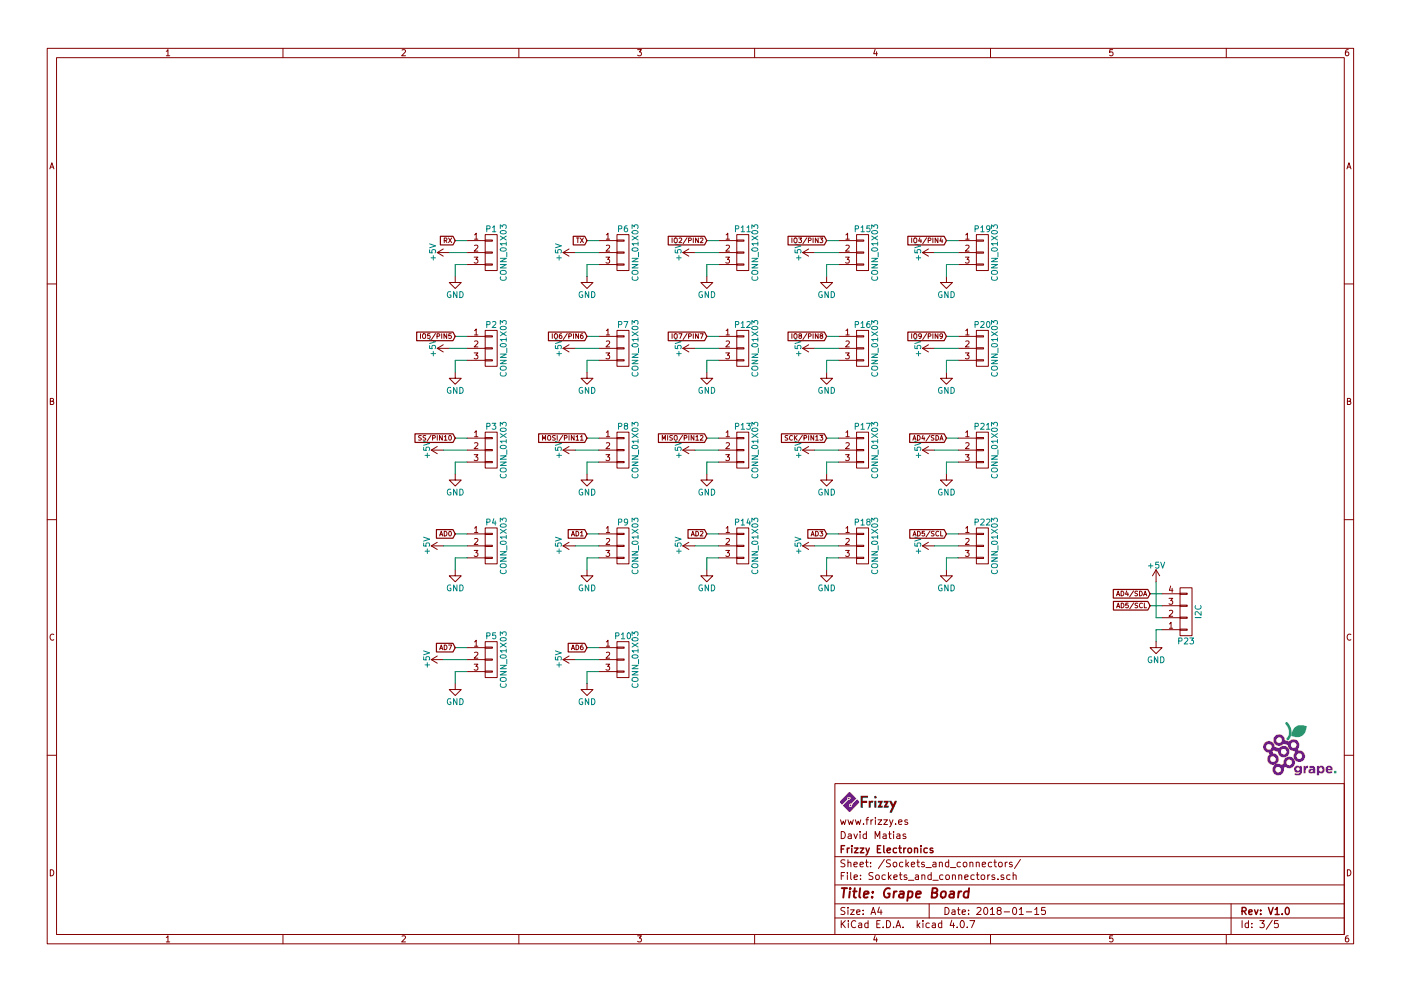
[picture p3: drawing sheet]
EESchema Schematic File Version 2
LIBS:74xgxx
LIBS:74xx
LIBS:5050_ws2811
LIBS:a4988-module
LIBS:ac-dc
LIBS:acs712
LIBS:actel
LIBS:adafruit
LIBS:adc-dac
LIBS:adxl345
LIBS:allegro
LIBS:Altera
LIBS:AMS1117
LIBS:analog_devices
LIBS:analog_switches
LIBS:ant
LIBS:at24c64
LIBS:atmel
LIBS:audio
LIBS:battery_management
LIBS:Battery_Management
LIBS:bbd
LIBS:bc56-12EWA
LIBS:bosch
LIBS:Bosch
LIBS:brooktre
LIBS:CH340G_D-SUN-V3.0-cache
LIBS:cmos4000
LIBS:cmos_ieee
LIBS:conn
LIBS:Connector
LIBS:contrib
LIBS:cp2103
LIBS:CP2102
LIBS:cypress
LIBS:dc-dc
LIBS:Decawave
LIBS:device
LIBS:dht11
LIBS:digital-audio
LIBS:diode
LIBS:Diode
LIBS:display
LIBS:Display
LIBS:driver_gate
LIBS:dsp
LIBS:DSP_Microchip_DSPIC33
LIBS:elec-unifil
LIBS:er-oled-ssd1306
LIBS:ESD_Protection
LIBS:esp8266ex
LIBS:esp8266-module
LIBS:ESP8266
LIBS:Espressif
LIBS:fe
LIBS:FPGA_Actel
LIBS:frizzy_ICs
LIBS:ft232rq
LIBS:ftdi
LIBS:Gajda_opto
LIBS:GeekAmmo
LIBS:gennum
LIBS:graphic
LIBS:Graphic
LIBS:GS6300
LIBS:gy-a4988_module
LIBS:hc11
LIBS:hc541
LIBS:hc-05
LIBS:HC164
LIBS:hlk-rm04
LIBS:infineon
LIBS:intel
LIBS:interface
LIBS:intersil
LIBS:ir
LIBS:irf7907
LIBS:isp_6p
LIBS:l298n
LIBS:L9110
LIBS:LargeKickstarter
LIBS:Lattice
LIBS:LED
LIBS:LEM
LIBS:LilyPad-Wearables
LIBS:linear
LIBS:LM2575
LIBS:Logic_74xgxx
LIBS:Logic_74xx
LIBS:Logic_CMOS_4000
LIBS:Logic_CMOS_IEEE
LIBS:logic_programmable
LIBS:Logic_TTL_IEEE
LIBS:logo
LIBS:logo-azura-wrench
LIBS:lt1129cst
LIBS:M25P05
LIBS:max
LIBS:max1538
LIBS:maxim
LIBS:mcp1640
LIBS:mcp1640b
LIBS:mcp73831
LIBS:MCP3208
LIBS:MCU_Microchip_PIC10
LIBS:MCU_Microchip_PIC12
LIBS:MCU_Microchip_PIC16
LIBS:MCU_Microchip_PIC18
LIBS:MCU_Microchip_PIC24
LIBS:MCU_Microchip_PIC32
LIBS:MCU_NXP_Kinetis
LIBS:MCU_NXP_LPC
LIBS:MCU_NXP_S08
LIBS:MCU_Parallax
LIBS:MCU_ST_STM8
LIBS:MCU_ST_STM32
LIBS:MCU_Texas_MSP430
LIBS:mechanical
LIBS:Mechanical
LIBS:memory
LIBS:microchip
LIBS:microchip_dspic33dsc
LIBS:microchip_pic10mcu
LIBS:microchip_pic12mcu
LIBS:microchip_pic16mcu
LIBS:microchip_pic18mcu
LIBS:microchip_pic32mcu
LIBS:microcontrollers
LIBS:miniusb
LIBS:modules
LIBS:Motor
LIBS:motor_drivers
LIBS:motorola
LIBS:motors
LIBS:mp2109dq
LIBS:MP2307DN
LIBS:mpu9250
LIBS:msp430
LIBS:na10-psu
LIBS:nordicsemi
LIBS:nrf24l01
LIBS:nxp
LIBS:nxp_armmcu
LIBS:OF5032
LIBS:onsemi
LIBS:opto
LIBS:Oscillators
LIBS:philips
LIBS:pl2303
LIBS:pogopin
LIBS:power
LIBS:powerint
LIBS:powerjack
LIBS:Power_Management
LIBS:pspice
LIBS:pt4115
LIBS:references
LIBS:regul
LIBS:Relay
LIBS:relays
LIBS:RF_Bluetooth
LIBS:rfcom
LIBS:RFSolutions
LIBS:RJ45-ENCODER
LIBS:rtl8196
LIBS:rv3029c2
LIBS:Sensor_Current
LIBS:Sensor_Humidity
LIBS:sensors
LIBS:silabs
LIBS:siliconi
LIBS:smd oscillator
LIBS:songle_relay
LIBS:SparkFun-Aesthetics
LIBS:SparkFun-AnalogIC
LIBS:SparkFun-Boards
LIBS:SparkFun-Capacitors
LIBS:SparkFun-Connectors
LIBS:SparkFun-DigitalIC
LIBS:SparkFun-DiscreteSemi
LIBS:SparkFun-Displays
LIBS:SparkFun-Electromechanical
LIBS:SparkFun-FreqCtrl
LIBS:SparkFun-LED
LIBS:SparkFun-Passives
LIBS:SparkFun-PowerIC
LIBS:SparkFun-Resistors
LIBS:SparkFun-Retired
LIBS:SparkFun-RF
LIBS:SparkFun-Sensors
LIBS:spiflash_16m
LIBS:st1s10
LIBS:stc12c5a60s2
LIBS:stepper_drivers
LIBS:stm8
LIBS:stm32
LIBS:STM32F100RBT6B
LIBS:stpdn
LIBS:supertex
LIBS:Switch
LIBS:switches
LIBS:tcs3200d
LIBS:tda5144
LIBS:Teensy_3_and_LC_Series_Boards_v1.1
LIBS:test
LIBS:texas
LIBS:texas-msp
LIBS:tlv70233
LIBS:tp4056
LIBS:transf
LIBS:Transformer
LIBS:Transistor
LIBS:transistors
LIBS:triac_thyristor
LIBS:ts812c
LIBS:ttl_ieee
LIBS:usb_a
LIBS:usb-a-pcb
LIBS:usb_ax2
LIBS:User-Submitted
LIBS:Valve
LIBS:valves
LIBS:video
LIBS:w25q32bv
LIBS:wiznet
LIBS:Worldsemi
LIBS:xc3s100etq144
LIBS:xc3s500evq100
LIBS:xc6slx9-tqg144
LIBS:XC9572-TQ100
LIBS:Xicor
LIBS:xilinx
LIBS:xilinx-artix7
LIBS:xilinx-kintex7
LIBS:xilinx_spartan3_virtex4_and_5
LIBS:xilinx-spartan6
LIBS:xilinx-virtex5
LIBS:xilinx-virtex6
LIBS:xilinx-virtex7
LIBS:zetex
LIBS:Zilog
LIBS:рэс-49
LIBS:тпг-1
LIBS:Grape-cache
EELAYER 25 0
EELAYER END
$Descr A4 11693 8268
encoding utf-8
Sheet 3 5
Title "Grape Board"
Date "2018-01-15"
Rev "V1.0"
Comp "Frizzy Electronics"
Comment1 "David Matias"
Comment2 "www.frizzy.es"
Comment3 ""
Comment4 ""
$EndDescr
$Comp
L CONN_01X03 P1
U 1 1
P 4100 2100
F 0 "P1" H 4100 2300 50  0000 C CNN
F 1 "CONN_01X03" V 4200 2100 50  0000 C CNN
F 2 "lib_sch:Pin_Header_Straight_1x03_Pitch2.54mm" H 4100 2100 50  0001 C CNN
F 3 "" H 4100 2100 50  0001 C CNN
	1    4100 2100
	1    0    0    -1  
$EndComp
$Comp
L CONN_01X03 P6
U 1 1
P 5200 2100
F 0 "P6" H 5200 2300 50  0000 C CNN
F 1 "CONN_01X03" V 5300 2100 50  0000 C CNN
F 2 "lib_sch:Pin_Header_Straight_1x03_Pitch2.54mm" H 5200 2100 50  0001 C CNN
F 3 "" H 5200 2100 50  0001 C CNN
	1    5200 2100
	1    0    0    -1  
$EndComp
$Comp
L CONN_01X03 P11
U 1 1
P 6200 2100
F 0 "P11" H 6200 2300 50  0000 C CNN
F 1 "CONN_01X03" V 6300 2100 50  0000 C CNN
F 2 "lib_sch:Pin_Header_Straight_1x03_Pitch2.54mm" H 6200 2100 50  0001 C CNN
F 3 "" H 6200 2100 50  0001 C CNN
	1    6200 2100
	1    0    0    -1  
$EndComp
$Comp
L CONN_01X03 P15
U 1 1
P 7200 2100
F 0 "P15" H 7200 2300 50  0000 C CNN
F 1 "CONN_01X03" V 7300 2100 50  0000 C CNN
F 2 "lib_sch:Pin_Header_Straight_1x03_Pitch2.54mm" H 7200 2100 50  0001 C CNN
F 3 "" H 7200 2100 50  0001 C CNN
	1    7200 2100
	1    0    0    -1  
$EndComp
$Comp
L CONN_01X03 P19
U 1 1
P 8200 2100
F 0 "P19" H 8200 2300 50  0000 C CNN
F 1 "CONN_01X03" V 8300 2100 50  0000 C CNN
F 2 "lib_sch:Pin_Header_Straight_1x03_Pitch2.54mm" H 8200 2100 50  0001 C CNN
F 3 "" H 8200 2100 50  0001 C CNN
	1    8200 2100
	1    0    0    -1  
$EndComp
$Comp
L CONN_01X03 P2
U 1 1
P 4100 2900
F 0 "P2" H 4100 3100 50  0000 C CNN
F 1 "CONN_01X03" V 4200 2900 50  0000 C CNN
F 2 "lib_sch:Pin_Header_Straight_1x03_Pitch2.54mm" H 4100 2900 50  0001 C CNN
F 3 "" H 4100 2900 50  0001 C CNN
	1    4100 2900
	1    0    0    -1  
$EndComp
$Comp
L CONN_01X03 P7
U 1 1
P 5200 2900
F 0 "P7" H 5200 3100 50  0000 C CNN
F 1 "CONN_01X03" V 5300 2900 50  0000 C CNN
F 2 "lib_sch:Pin_Header_Straight_1x03_Pitch2.54mm" H 5200 2900 50  0001 C CNN
F 3 "" H 5200 2900 50  0001 C CNN
	1    5200 2900
	1    0    0    -1  
$EndComp
$Comp
L CONN_01X03 P12
U 1 1
P 6200 2900
F 0 "P12" H 6200 3100 50  0000 C CNN
F 1 "CONN_01X03" V 6300 2900 50  0000 C CNN
F 2 "lib_sch:Pin_Header_Straight_1x03_Pitch2.54mm" H 6200 2900 50  0001 C CNN
F 3 "" H 6200 2900 50  0001 C CNN
	1    6200 2900
	1    0    0    -1  
$EndComp
$Comp
L CONN_01X03 P16
U 1 1
P 7200 2900
F 0 "P16" H 7200 3100 50  0000 C CNN
F 1 "CONN_01X03" V 7300 2900 50  0000 C CNN
F 2 "lib_sch:Pin_Header_Straight_1x03_Pitch2.54mm" H 7200 2900 50  0001 C CNN
F 3 "" H 7200 2900 50  0001 C CNN
	1    7200 2900
	1    0    0    -1  
$EndComp
$Comp
L CONN_01X03 P20
U 1 1
P 8200 2900
F 0 "P20" H 8200 3100 50  0000 C CNN
F 1 "CONN_01X03" V 8300 2900 50  0000 C CNN
F 2 "lib_sch:Pin_Header_Straight_1x03_Pitch2.54mm" H 8200 2900 50  0001 C CNN
F 3 "" H 8200 2900 50  0001 C CNN
	1    8200 2900
	1    0    0    -1  
$EndComp
$Comp
L CONN_01X03 P3
U 1 1
P 4100 3750
F 0 "P3" H 4100 3950 50  0000 C CNN
F 1 "CONN_01X03" V 4200 3750 50  0000 C CNN
F 2 "lib_sch:Pin_Header_Straight_1x03_Pitch2.54mm" H 4100 3750 50  0001 C CNN
F 3 "" H 4100 3750 50  0001 C CNN
	1    4100 3750
	1    0    0    -1  
$EndComp
$Comp
L CONN_01X03 P8
U 1 1
P 5200 3750
F 0 "P8" H 5200 3950 50  0000 C CNN
F 1 "CONN_01X03" V 5300 3750 50  0000 C CNN
F 2 "lib_sch:Pin_Header_Straight_1x03_Pitch2.54mm" H 5200 3750 50  0001 C CNN
F 3 "" H 5200 3750 50  0001 C CNN
	1    5200 3750
	1    0    0    -1  
$EndComp
$Comp
L CONN_01X03 P13
U 1 1
P 6200 3750
F 0 "P13" H 6200 3950 50  0000 C CNN
F 1 "CONN_01X03" V 6300 3750 50  0000 C CNN
F 2 "lib_sch:Pin_Header_Straight_1x03_Pitch2.54mm" H 6200 3750 50  0001 C CNN
F 3 "" H 6200 3750 50  0001 C CNN
	1    6200 3750
	1    0    0    -1  
$EndComp
$Comp
L CONN_01X03 P17
U 1 1
P 7200 3750
F 0 "P17" H 7200 3950 50  0000 C CNN
F 1 "CONN_01X03" V 7300 3750 50  0000 C CNN
F 2 "lib_sch:Pin_Header_Straight_1x03_Pitch2.54mm" H 7200 3750 50  0001 C CNN
F 3 "" H 7200 3750 50  0001 C CNN
	1    7200 3750
	1    0    0    -1  
$EndComp
$Comp
L CONN_01X03 P21
U 1 1
P 8200 3750
F 0 "P21" H 8200 3950 50  0000 C CNN
F 1 "CONN_01X03" V 8300 3750 50  0000 C CNN
F 2 "lib_sch:Pin_Header_Straight_1x03_Pitch2.54mm" H 8200 3750 50  0001 C CNN
F 3 "" H 8200 3750 50  0001 C CNN
	1    8200 3750
	1    0    0    -1  
$EndComp
$Comp
L CONN_01X03 P4
U 1 1
P 4100 4550
F 0 "P4" H 4100 4750 50  0000 C CNN
F 1 "CONN_01X03" V 4200 4550 50  0000 C CNN
F 2 "lib_sch:Pin_Header_Straight_1x03_Pitch2.54mm" H 4100 4550 50  0001 C CNN
F 3 "" H 4100 4550 50  0001 C CNN
	1    4100 4550
	1    0    0    -1  
$EndComp
$Comp
L CONN_01X03 P9
U 1 1
P 5200 4550
F 0 "P9" H 5200 4750 50  0000 C CNN
F 1 "CONN_01X03" V 5300 4550 50  0000 C CNN
F 2 "lib_sch:Pin_Header_Straight_1x03_Pitch2.54mm" H 5200 4550 50  0001 C CNN
F 3 "" H 5200 4550 50  0001 C CNN
	1    5200 4550
	1    0    0    -1  
$EndComp
$Comp
L CONN_01X03 P14
U 1 1
P 6200 4550
F 0 "P14" H 6200 4750 50  0000 C CNN
F 1 "CONN_01X03" V 6300 4550 50  0000 C CNN
F 2 "lib_sch:Pin_Header_Straight_1x03_Pitch2.54mm" H 6200 4550 50  0001 C CNN
F 3 "" H 6200 4550 50  0001 C CNN
	1    6200 4550
	1    0    0    -1  
$EndComp
$Comp
L CONN_01X03 P18
U 1 1
P 7200 4550
F 0 "P18" H 7200 4750 50  0000 C CNN
F 1 "CONN_01X03" V 7300 4550 50  0000 C CNN
F 2 "lib_sch:Pin_Header_Straight_1x03_Pitch2.54mm" H 7200 4550 50  0001 C CNN
F 3 "" H 7200 4550 50  0001 C CNN
	1    7200 4550
	1    0    0    -1  
$EndComp
$Comp
L CONN_01X03 P22
U 1 1
P 8200 4550
F 0 "P22" H 8200 4750 50  0000 C CNN
F 1 "CONN_01X03" V 8300 4550 50  0000 C CNN
F 2 "lib_sch:Pin_Header_Straight_1x03_Pitch2.54mm" H 8200 4550 50  0001 C CNN
F 3 "" H 8200 4550 50  0001 C CNN
	1    8200 4550
	1    0    0    -1  
$EndComp
$Comp
L CONN_01X03 P5
U 1 1
P 4100 5500
F 0 "P5" H 4100 5700 50  0000 C CNN
F 1 "CONN_01X03" V 4200 5500 50  0000 C CNN
F 2 "lib_sch:Pin_Header_Straight_1x03_Pitch2.54mm" H 4100 5500 50  0001 C CNN
F 3 "" H 4100 5500 50  0001 C CNN
	1    4100 5500
	1    0    0    -1  
$EndComp
$Comp
L CONN_01X03 P10
U 1 1
P 5200 5500
F 0 "P10" H 5200 5700 50  0000 C CNN
F 1 "CONN_01X03" V 5300 5500 50  0000 C CNN
F 2 "lib_sch:Pin_Header_Straight_1x03_Pitch2.54mm" H 5200 5500 50  0001 C CNN
F 3 "" H 5200 5500 50  0001 C CNN
	1    5200 5500
	1    0    0    -1  
$EndComp
$Comp
L +5V #PWR016
U 1 1
P 3750 2100
F 0 "#PWR016" H 3750 1950 50  0001 C CNN
F 1 "+5V" H 3750 2240 50  0000 C CNN
F 2 "" H 3750 2100 60  0000 C CNN
F 3 "" H 3750 2100 60  0000 C CNN
	1    3750 2100
	0    -1   -1   0   
$EndComp
$Comp
L GND #PWR017
U 1 1
P 3800 2300
F 0 "#PWR017" H 3800 2050 50  0001 C CNN
F 1 "GND" H 3800 2150 50  0000 C CNN
F 2 "" H 3800 2300 60  0000 C CNN
F 3 "" H 3800 2300 60  0000 C CNN
	1    3800 2300
	1    0    0    -1  
$EndComp
Wire Wire Line
	3800 2300 3800 2200
Wire Wire Line
	3800 2200 3900 2200
$Comp
L GND #PWR018
U 1 1
P 4900 2300
F 0 "#PWR018" H 4900 2050 50  0001 C CNN
F 1 "GND" H 4900 2150 50  0000 C CNN
F 2 "" H 4900 2300 60  0000 C CNN
F 3 "" H 4900 2300 60  0000 C CNN
	1    4900 2300
	1    0    0    -1  
$EndComp
Wire Wire Line
	4900 2300 4900 2200
Wire Wire Line
	4900 2200 5000 2200
$Comp
L GND #PWR019
U 1 1
P 3800 3100
F 0 "#PWR019" H 3800 2850 50  0001 C CNN
F 1 "GND" H 3800 2950 50  0000 C CNN
F 2 "" H 3800 3100 60  0000 C CNN
F 3 "" H 3800 3100 60  0000 C CNN
	1    3800 3100
	1    0    0    -1  
$EndComp
Wire Wire Line
	3800 3100 3800 3000
Wire Wire Line
	3800 3000 3900 3000
$Comp
L GND #PWR020
U 1 1
P 4900 3100
F 0 "#PWR020" H 4900 2850 50  0001 C CNN
F 1 "GND" H 4900 2950 50  0000 C CNN
F 2 "" H 4900 3100 60  0000 C CNN
F 3 "" H 4900 3100 60  0000 C CNN
	1    4900 3100
	1    0    0    -1  
$EndComp
Wire Wire Line
	4900 3100 4900 3000
Wire Wire Line
	4900 3000 5000 3000
Wire Wire Line
	3750 2100 3900 2100
$Comp
L +5V #PWR021
U 1 1
P 4800 2100
F 0 "#PWR021" H 4800 1950 50  0001 C CNN
F 1 "+5V" H 4800 2240 50  0000 C CNN
F 2 "" H 4800 2100 60  0000 C CNN
F 3 "" H 4800 2100 60  0000 C CNN
	1    4800 2100
	0    -1   -1   0   
$EndComp
Wire Wire Line
	4800 2100 5000 2100
$Comp
L +5V #PWR022
U 1 1
P 3750 2900
F 0 "#PWR022" H 3750 2750 50  0001 C CNN
F 1 "+5V" H 3750 3040 50  0000 C CNN
F 2 "" H 3750 2900 60  0000 C CNN
F 3 "" H 3750 2900 60  0000 C CNN
	1    3750 2900
	0    -1   -1   0   
$EndComp
Wire Wire Line
	3750 2900 3900 2900
$Comp
L +5V #PWR023
U 1 1
P 4800 2900
F 0 "#PWR023" H 4800 2750 50  0001 C CNN
F 1 "+5V" H 4800 3040 50  0000 C CNN
F 2 "" H 4800 2900 60  0000 C CNN
F 3 "" H 4800 2900 60  0000 C CNN
	1    4800 2900
	0    -1   -1   0   
$EndComp
Wire Wire Line
	4800 2900 5000 2900
$Comp
L GND #PWR024
U 1 1
P 5900 2300
F 0 "#PWR024" H 5900 2050 50  0001 C CNN
F 1 "GND" H 5900 2150 50  0000 C CNN
F 2 "" H 5900 2300 60  0000 C CNN
F 3 "" H 5900 2300 60  0000 C CNN
	1    5900 2300
	1    0    0    -1  
$EndComp
Wire Wire Line
	5900 2300 5900 2200
Wire Wire Line
	5900 2200 6000 2200
$Comp
L GND #PWR025
U 1 1
P 5900 3100
F 0 "#PWR025" H 5900 2850 50  0001 C CNN
F 1 "GND" H 5900 2950 50  0000 C CNN
F 2 "" H 5900 3100 60  0000 C CNN
F 3 "" H 5900 3100 60  0000 C CNN
	1    5900 3100
	1    0    0    -1  
$EndComp
Wire Wire Line
	5900 3100 5900 3000
Wire Wire Line
	5900 3000 6000 3000
$Comp
L GND #PWR026
U 1 1
P 6900 2300
F 0 "#PWR026" H 6900 2050 50  0001 C CNN
F 1 "GND" H 6900 2150 50  0000 C CNN
F 2 "" H 6900 2300 60  0000 C CNN
F 3 "" H 6900 2300 60  0000 C CNN
	1    6900 2300
	1    0    0    -1  
$EndComp
Wire Wire Line
	6900 2300 6900 2200
Wire Wire Line
	6900 2200 7000 2200
$Comp
L GND #PWR027
U 1 1
P 6900 3100
F 0 "#PWR027" H 6900 2850 50  0001 C CNN
F 1 "GND" H 6900 2950 50  0000 C CNN
F 2 "" H 6900 3100 60  0000 C CNN
F 3 "" H 6900 3100 60  0000 C CNN
	1    6900 3100
	1    0    0    -1  
$EndComp
Wire Wire Line
	6900 3100 6900 3000
Wire Wire Line
	6900 3000 7000 3000
$Comp
L GND #PWR028
U 1 1
P 7900 2300
F 0 "#PWR028" H 7900 2050 50  0001 C CNN
F 1 "GND" H 7900 2150 50  0000 C CNN
F 2 "" H 7900 2300 60  0000 C CNN
F 3 "" H 7900 2300 60  0000 C CNN
	1    7900 2300
	1    0    0    -1  
$EndComp
Wire Wire Line
	7900 2300 7900 2200
Wire Wire Line
	7900 2200 8000 2200
$Comp
L GND #PWR029
U 1 1
P 7900 3100
F 0 "#PWR029" H 7900 2850 50  0001 C CNN
F 1 "GND" H 7900 2950 50  0000 C CNN
F 2 "" H 7900 3100 60  0000 C CNN
F 3 "" H 7900 3100 60  0000 C CNN
	1    7900 3100
	1    0    0    -1  
$EndComp
Wire Wire Line
	7900 3100 7900 3000
Wire Wire Line
	7900 3000 8000 3000
$Comp
L GND #PWR030
U 1 1
P 3800 3950
F 0 "#PWR030" H 3800 3700 50  0001 C CNN
F 1 "GND" H 3800 3800 50  0000 C CNN
F 2 "" H 3800 3950 60  0000 C CNN
F 3 "" H 3800 3950 60  0000 C CNN
	1    3800 3950
	1    0    0    -1  
$EndComp
Wire Wire Line
	3800 3950 3800 3850
Wire Wire Line
	3800 3850 3900 3850
$Comp
L GND #PWR031
U 1 1
P 4900 3950
F 0 "#PWR031" H 4900 3700 50  0001 C CNN
F 1 "GND" H 4900 3800 50  0000 C CNN
F 2 "" H 4900 3950 60  0000 C CNN
F 3 "" H 4900 3950 60  0000 C CNN
	1    4900 3950
	1    0    0    -1  
$EndComp
Wire Wire Line
	4900 3950 4900 3850
Wire Wire Line
	4900 3850 5000 3850
$Comp
L GND #PWR032
U 1 1
P 5900 3950
F 0 "#PWR032" H 5900 3700 50  0001 C CNN
F 1 "GND" H 5900 3800 50  0000 C CNN
F 2 "" H 5900 3950 60  0000 C CNN
F 3 "" H 5900 3950 60  0000 C CNN
	1    5900 3950
	1    0    0    -1  
$EndComp
Wire Wire Line
	5900 3950 5900 3850
Wire Wire Line
	5900 3850 6000 3850
$Comp
L GND #PWR033
U 1 1
P 6900 3950
F 0 "#PWR033" H 6900 3700 50  0001 C CNN
F 1 "GND" H 6900 3800 50  0000 C CNN
F 2 "" H 6900 3950 60  0000 C CNN
F 3 "" H 6900 3950 60  0000 C CNN
	1    6900 3950
	1    0    0    -1  
$EndComp
Wire Wire Line
	6900 3950 6900 3850
Wire Wire Line
	6900 3850 7000 3850
$Comp
L GND #PWR034
U 1 1
P 7900 3950
F 0 "#PWR034" H 7900 3700 50  0001 C CNN
F 1 "GND" H 7900 3800 50  0000 C CNN
F 2 "" H 7900 3950 60  0000 C CNN
F 3 "" H 7900 3950 60  0000 C CNN
	1    7900 3950
	1    0    0    -1  
$EndComp
Wire Wire Line
	7900 3950 7900 3850
Wire Wire Line
	7900 3850 8000 3850
$Comp
L GND #PWR035
U 1 1
P 7900 4750
F 0 "#PWR035" H 7900 4500 50  0001 C CNN
F 1 "GND" H 7900 4600 50  0000 C CNN
F 2 "" H 7900 4750 60  0000 C CNN
F 3 "" H 7900 4750 60  0000 C CNN
	1    7900 4750
	1    0    0    -1  
$EndComp
Wire Wire Line
	7900 4750 7900 4650
Wire Wire Line
	7900 4650 8000 4650
$Comp
L GND #PWR036
U 1 1
P 6900 4750
F 0 "#PWR036" H 6900 4500 50  0001 C CNN
F 1 "GND" H 6900 4600 50  0000 C CNN
F 2 "" H 6900 4750 60  0000 C CNN
F 3 "" H 6900 4750 60  0000 C CNN
	1    6900 4750
	1    0    0    -1  
$EndComp
Wire Wire Line
	6900 4750 6900 4650
Wire Wire Line
	6900 4650 7000 4650
$Comp
L GND #PWR037
U 1 1
P 5900 4750
F 0 "#PWR037" H 5900 4500 50  0001 C CNN
F 1 "GND" H 5900 4600 50  0000 C CNN
F 2 "" H 5900 4750 60  0000 C CNN
F 3 "" H 5900 4750 60  0000 C CNN
	1    5900 4750
	1    0    0    -1  
$EndComp
Wire Wire Line
	5900 4750 5900 4650
Wire Wire Line
	5900 4650 6000 4650
$Comp
L GND #PWR038
U 1 1
P 4900 4750
F 0 "#PWR038" H 4900 4500 50  0001 C CNN
F 1 "GND" H 4900 4600 50  0000 C CNN
F 2 "" H 4900 4750 60  0000 C CNN
F 3 "" H 4900 4750 60  0000 C CNN
	1    4900 4750
	1    0    0    -1  
$EndComp
Wire Wire Line
	4900 4750 4900 4650
Wire Wire Line
	4900 4650 5000 4650
$Comp
L GND #PWR039
U 1 1
P 3800 4750
F 0 "#PWR039" H 3800 4500 50  0001 C CNN
F 1 "GND" H 3800 4600 50  0000 C CNN
F 2 "" H 3800 4750 60  0000 C CNN
F 3 "" H 3800 4750 60  0000 C CNN
	1    3800 4750
	1    0    0    -1  
$EndComp
Wire Wire Line
	3800 4750 3800 4650
Wire Wire Line
	3800 4650 3900 4650
$Comp
L GND #PWR040
U 1 1
P 3800 5700
F 0 "#PWR040" H 3800 5450 50  0001 C CNN
F 1 "GND" H 3800 5550 50  0000 C CNN
F 2 "" H 3800 5700 60  0000 C CNN
F 3 "" H 3800 5700 60  0000 C CNN
	1    3800 5700
	1    0    0    -1  
$EndComp
Wire Wire Line
	3800 5700 3800 5600
Wire Wire Line
	3800 5600 3900 5600
$Comp
L GND #PWR041
U 1 1
P 4900 5700
F 0 "#PWR041" H 4900 5450 50  0001 C CNN
F 1 "GND" H 4900 5550 50  0000 C CNN
F 2 "" H 4900 5700 60  0000 C CNN
F 3 "" H 4900 5700 60  0000 C CNN
	1    4900 5700
	1    0    0    -1  
$EndComp
Wire Wire Line
	4900 5700 4900 5600
Wire Wire Line
	4900 5600 5000 5600
$Comp
L +5V #PWR042
U 1 1
P 5800 2100
F 0 "#PWR042" H 5800 1950 50  0001 C CNN
F 1 "+5V" H 5800 2240 50  0000 C CNN
F 2 "" H 5800 2100 60  0000 C CNN
F 3 "" H 5800 2100 60  0000 C CNN
	1    5800 2100
	0    -1   -1   0   
$EndComp
Wire Wire Line
	5800 2100 6000 2100
$Comp
L +5V #PWR043
U 1 1
P 6800 2100
F 0 "#PWR043" H 6800 1950 50  0001 C CNN
F 1 "+5V" H 6800 2240 50  0000 C CNN
F 2 "" H 6800 2100 60  0000 C CNN
F 3 "" H 6800 2100 60  0000 C CNN
	1    6800 2100
	0    -1   -1   0   
$EndComp
Wire Wire Line
	6800 2100 7000 2100
$Comp
L +5V #PWR044
U 1 1
P 7800 2100
F 0 "#PWR044" H 7800 1950 50  0001 C CNN
F 1 "+5V" H 7800 2240 50  0000 C CNN
F 2 "" H 7800 2100 60  0000 C CNN
F 3 "" H 7800 2100 60  0000 C CNN
	1    7800 2100
	0    -1   -1   0   
$EndComp
Wire Wire Line
	7800 2100 8000 2100
$Comp
L +5V #PWR045
U 1 1
P 5800 2900
F 0 "#PWR045" H 5800 2750 50  0001 C CNN
F 1 "+5V" H 5800 3040 50  0000 C CNN
F 2 "" H 5800 2900 60  0000 C CNN
F 3 "" H 5800 2900 60  0000 C CNN
	1    5800 2900
	0    -1   -1   0   
$EndComp
Wire Wire Line
	5800 2900 6000 2900
$Comp
L +5V #PWR046
U 1 1
P 6800 2900
F 0 "#PWR046" H 6800 2750 50  0001 C CNN
F 1 "+5V" H 6800 3040 50  0000 C CNN
F 2 "" H 6800 2900 60  0000 C CNN
F 3 "" H 6800 2900 60  0000 C CNN
	1    6800 2900
	0    -1   -1   0   
$EndComp
Wire Wire Line
	6800 2900 7000 2900
$Comp
L +5V #PWR047
U 1 1
P 7800 2900
F 0 "#PWR047" H 7800 2750 50  0001 C CNN
F 1 "+5V" H 7800 3040 50  0000 C CNN
F 2 "" H 7800 2900 60  0000 C CNN
F 3 "" H 7800 2900 60  0000 C CNN
	1    7800 2900
	0    -1   -1   0   
$EndComp
Wire Wire Line
	7800 2900 8000 2900
$Comp
L +5V #PWR048
U 1 1
P 7800 3750
F 0 "#PWR048" H 7800 3600 50  0001 C CNN
F 1 "+5V" H 7800 3890 50  0000 C CNN
F 2 "" H 7800 3750 60  0000 C CNN
F 3 "" H 7800 3750 60  0000 C CNN
	1    7800 3750
	0    -1   -1   0   
$EndComp
Wire Wire Line
	7800 3750 8000 3750
$Comp
L +5V #PWR049
U 1 1
P 6800 3750
F 0 "#PWR049" H 6800 3600 50  0001 C CNN
F 1 "+5V" H 6800 3890 50  0000 C CNN
F 2 "" H 6800 3750 60  0000 C CNN
F 3 "" H 6800 3750 60  0000 C CNN
	1    6800 3750
	0    -1   -1   0   
$EndComp
Wire Wire Line
	6800 3750 7000 3750
$Comp
L +5V #PWR050
U 1 1
P 5800 3750
F 0 "#PWR050" H 5800 3600 50  0001 C CNN
F 1 "+5V" H 5800 3890 50  0000 C CNN
F 2 "" H 5800 3750 60  0000 C CNN
F 3 "" H 5800 3750 60  0000 C CNN
	1    5800 3750
	0    -1   -1   0   
$EndComp
Wire Wire Line
	5800 3750 6000 3750
$Comp
L +5V #PWR051
U 1 1
P 4800 3750
F 0 "#PWR051" H 4800 3600 50  0001 C CNN
F 1 "+5V" H 4800 3890 50  0000 C CNN
F 2 "" H 4800 3750 60  0000 C CNN
F 3 "" H 4800 3750 60  0000 C CNN
	1    4800 3750
	0    -1   -1   0   
$EndComp
Wire Wire Line
	4800 3750 5000 3750
$Comp
L +5V #PWR052
U 1 1
P 3700 3750
F 0 "#PWR052" H 3700 3600 50  0001 C CNN
F 1 "+5V" H 3700 3890 50  0000 C CNN
F 2 "" H 3700 3750 60  0000 C CNN
F 3 "" H 3700 3750 60  0000 C CNN
	1    3700 3750
	0    -1   -1   0   
$EndComp
Wire Wire Line
	3700 3750 3900 3750
$Comp
L +5V #PWR053
U 1 1
P 3700 4550
F 0 "#PWR053" H 3700 4400 50  0001 C CNN
F 1 "+5V" H 3700 4690 50  0000 C CNN
F 2 "" H 3700 4550 60  0000 C CNN
F 3 "" H 3700 4550 60  0000 C CNN
	1    3700 4550
	0    -1   -1   0   
$EndComp
Wire Wire Line
	3700 4550 3900 4550
$Comp
L +5V #PWR054
U 1 1
P 4800 4550
F 0 "#PWR054" H 4800 4400 50  0001 C CNN
F 1 "+5V" H 4800 4690 50  0000 C CNN
F 2 "" H 4800 4550 60  0000 C CNN
F 3 "" H 4800 4550 60  0000 C CNN
	1    4800 4550
	0    -1   -1   0   
$EndComp
Wire Wire Line
	4800 4550 5000 4550
$Comp
L +5V #PWR055
U 1 1
P 5800 4550
F 0 "#PWR055" H 5800 4400 50  0001 C CNN
F 1 "+5V" H 5800 4690 50  0000 C CNN
F 2 "" H 5800 4550 60  0000 C CNN
F 3 "" H 5800 4550 60  0000 C CNN
	1    5800 4550
	0    -1   -1   0   
$EndComp
Wire Wire Line
	5800 4550 6000 4550
$Comp
L +5V #PWR056
U 1 1
P 6800 4550
F 0 "#PWR056" H 6800 4400 50  0001 C CNN
F 1 "+5V" H 6800 4690 50  0000 C CNN
F 2 "" H 6800 4550 60  0000 C CNN
F 3 "" H 6800 4550 60  0000 C CNN
	1    6800 4550
	0    -1   -1   0   
$EndComp
Wire Wire Line
	6800 4550 7000 4550
$Comp
L +5V #PWR057
U 1 1
P 7800 4550
F 0 "#PWR057" H 7800 4400 50  0001 C CNN
F 1 "+5V" H 7800 4690 50  0000 C CNN
F 2 "" H 7800 4550 60  0000 C CNN
F 3 "" H 7800 4550 60  0000 C CNN
	1    7800 4550
	0    -1   -1   0   
$EndComp
Wire Wire Line
	7800 4550 8000 4550
$Comp
L +5V #PWR058
U 1 1
P 4800 5500
F 0 "#PWR058" H 4800 5350 50  0001 C CNN
F 1 "+5V" H 4800 5640 50  0000 C CNN
F 2 "" H 4800 5500 60  0000 C CNN
F 3 "" H 4800 5500 60  0000 C CNN
	1    4800 5500
	0    -1   -1   0   
$EndComp
Wire Wire Line
	4800 5500 5000 5500
$Comp
L +5V #PWR059
U 1 1
P 3700 5500
F 0 "#PWR059" H 3700 5350 50  0001 C CNN
F 1 "+5V" H 3700 5640 50  0000 C CNN
F 2 "" H 3700 5500 60  0000 C CNN
F 3 "" H 3700 5500 60  0000 C CNN
	1    3700 5500
	0    -1   -1   0   
$EndComp
Wire Wire Line
	3700 5500 3900 5500
Wire Wire Line
	3900 2000 3800 2000
Wire Wire Line
	5000 2000 4900 2000
Text GLabel 3800 2000 0    39   Input ~ 0
RX
Text GLabel 4900 2000 0    39   Input ~ 0
TX
Wire Wire Line
	6000 2000 5900 2000
Wire Wire Line
	7000 2000 6900 2000
Text GLabel 5900 2000 0    39   Input ~ 0
IO2/PIN2
Text GLabel 6900 2000 0    39   Input ~ 0
IO3/PIN3
Wire Wire Line
	8000 2000 7900 2000
Text GLabel 7900 2000 0    39   Input ~ 0
IO4/PIN4
Wire Wire Line
	3900 2800 3800 2800
Wire Wire Line
	4900 2800 5000 2800
Text GLabel 3800 2800 0    39   Input ~ 0
IO5/PIN5
Text GLabel 4900 2800 0    39   Input ~ 0
IO6/PIN6
Wire Wire Line
	6000 2800 5900 2800
Wire Wire Line
	7000 2800 6900 2800
Text GLabel 5900 2800 0    39   Input ~ 0
IO7/PIN7
Text GLabel 6900 2800 0    39   Input ~ 0
IO8/PIN8
Wire Wire Line
	8000 2800 7900 2800
Text GLabel 7900 2800 0    39   Input ~ 0
IO9/PIN9
Wire Wire Line
	3900 3650 3800 3650
Wire Wire Line
	5000 3650 4900 3650
Wire Wire Line
	6000 3650 5900 3650
Wire Wire Line
	7000 3650 6900 3650
Wire Wire Line
	8000 3650 7900 3650
Text GLabel 3800 3650 0    39   Input ~ 0
SS/PIN10
Text GLabel 4900 3650 0    39   Input ~ 0
MOSI/PIN11
Text GLabel 5900 3650 0    39   Input ~ 0
MISO/PIN12
Text GLabel 6900 3650 0    39   Input ~ 0
SCK/PIN13
Text GLabel 7900 3650 0    39   Input ~ 0
AD4/SDA
Wire Wire Line
	3900 4450 3800 4450
Wire Wire Line
	5000 4450 4900 4450
Wire Wire Line
	6000 4450 5900 4450
Text GLabel 3800 4450 0    39   Input ~ 0
AD0
Text GLabel 4900 4450 0    39   Input ~ 0
AD1
Text GLabel 5900 4450 0    39   Input ~ 0
AD2
Wire Wire Line
	7000 4450 6900 4450
Text GLabel 6900 4450 0    39   Input ~ 0
AD3
Wire Wire Line
	8000 4450 7900 4450
Text GLabel 7900 4450 0    39   Input ~ 0
AD5/SCL
Wire Wire Line
	3900 5400 3800 5400
Wire Wire Line
	5000 5400 4900 5400
Text GLabel 3800 5400 0    39   Input ~ 0
AD7
Text GLabel 4900 5400 0    39   Input ~ 0
AD6
$Comp
L CONN_01X04 P23
U 1 1
P 9900 5100
F 0 "P23" H 9900 5350 50  0000 C CNN
F 1 "I2C" V 10000 5100 50  0000 C CNN
F 2 "lib_sch:JST_PH_S4B-PH-K_04x2.00mm_Angled" H 9900 5100 50  0001 C CNN
F 3 "" H 9900 5100 50  0001 C CNN
	1    9900 5100
	1    0    0    1   
$EndComp
Wire Wire Line
	9700 4950 9600 4950
Wire Wire Line
	9700 5050 9600 5050
Wire Wire Line
	9700 5150 9650 5150
Wire Wire Line
	9650 5150 9650 4850
$Comp
L +5V #PWR060
U 1 1
P 9650 4850
F 0 "#PWR060" H 9650 4700 50  0001 C CNN
F 1 "+5V" H 9650 4990 50  0000 C CNN
F 2 "" H 9650 4850 60  0000 C CNN
F 3 "" H 9650 4850 60  0000 C CNN
	1    9650 4850
	1    0    0    -1  
$EndComp
Wire Wire Line
	9700 5250 9650 5250
Wire Wire Line
	9650 5250 9650 5350
$Comp
L GND #PWR061
U 1 1
P 9650 5350
F 0 "#PWR061" H 9650 5100 50  0001 C CNN
F 1 "GND" H 9650 5200 50  0000 C CNN
F 2 "" H 9650 5350 60  0000 C CNN
F 3 "" H 9650 5350 60  0000 C CNN
	1    9650 5350
	1    0    0    -1  
$EndComp
Text GLabel 9600 4950 0    39   Input ~ 0
AD4/SDA
Text GLabel 9600 5050 0    39   Input ~ 0
AD5/SCL
$EndSCHEMATC
